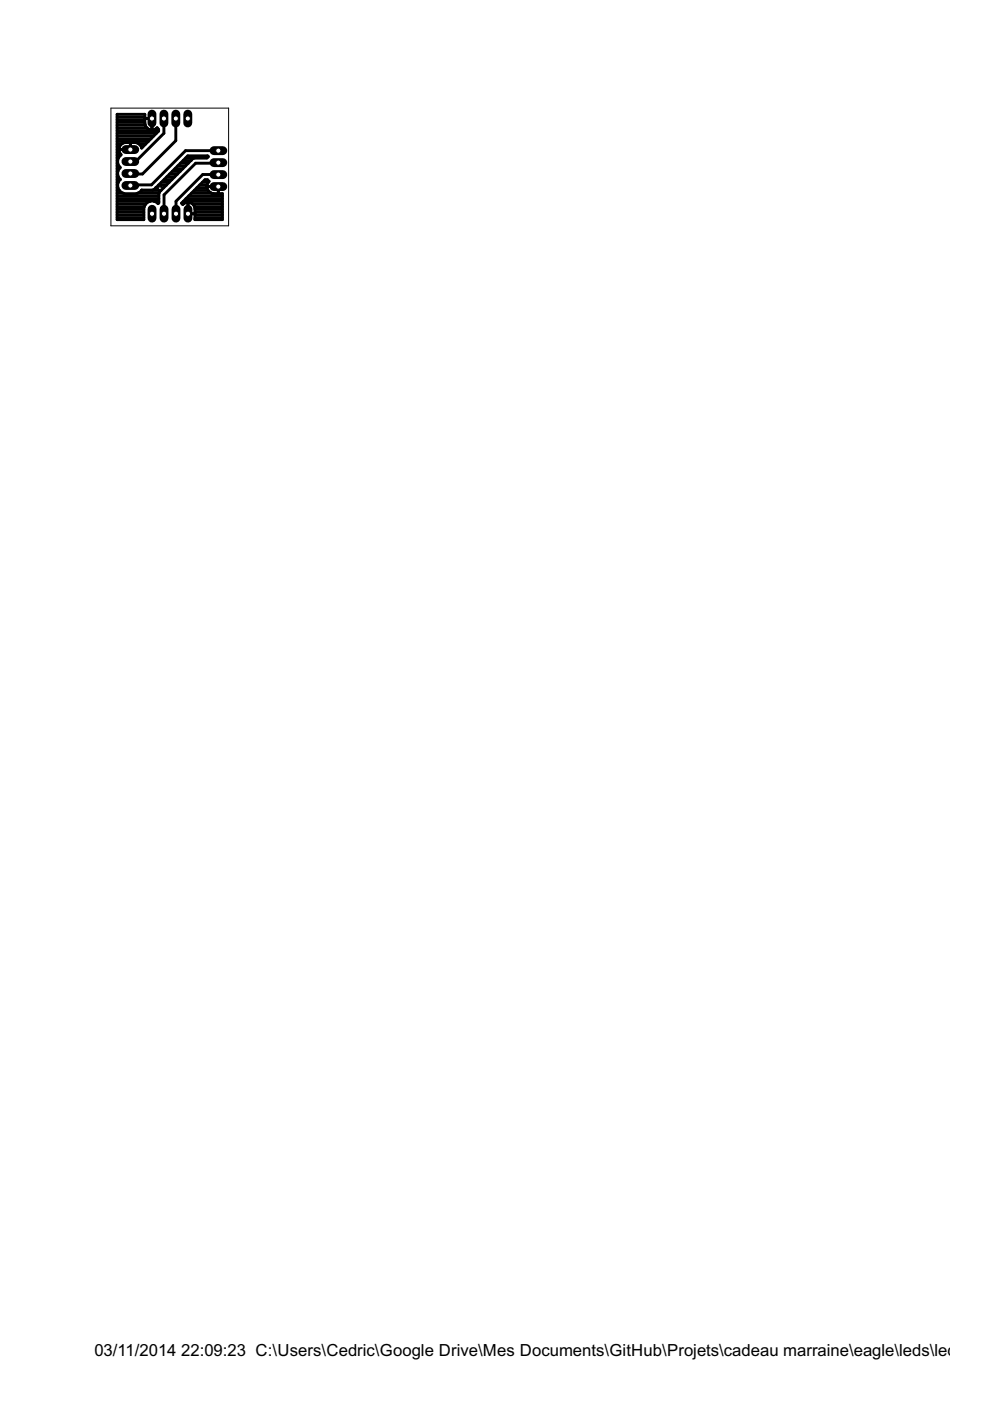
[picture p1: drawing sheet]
<svg xmlns="http://www.w3.org/2000/svg" width="210mm" height="297mm" viewBox="0 0 210 297" stroke-linecap="round" stroke-linejoin="round" font-family="sans-serif">
<g fill="none" stroke="#000" stroke-width=".61">
<path d="M24.8 39.2h.2M24.8 36.9h.2M24.8 34.6h.2M24.8 39.8h.2M24.8 38.7h.3M24.8 38.1h.7M24.8 37.5h.3M24.8 36.3h.2M24.8 35.8h.5M24.8 35.2h.4M24.8 34h.2M24.8 33.5h.3"/>
<path d="M24.8 32.9h.8M24.8 32.3h.5M24.8 31.7h.4M24.8 31.2h.5M24.8 30.6h.9M24.8 30h6.7M24.8 29.4h7.2M24.8 28.8h7.8M24.8 28.3h8.4M24.8 27.7h8.8M24.8 27.1h6.3M24.8 26.5h6"/>
<path d="M24.8 26h5.9M24.8 25.4h5.9M24.8 24.8h5.9M25 34.6l.5 .9-.3 .3M25.2 31.7h2.5M25.2 35.8a1.7 1.7 0 0 0 .3 2.3M25.3 32.3l.4 .5-.5 .5-.2 .6v.7M25.5 38.1a1.74 1.74 0 0 0-.5 1.7 1.74 1.74 0 0 0 1.4 1.3h2.5l.7-.3 .5-.5M25.7 30.6l.9-.4h2.3l.6 .4M25.7 30.6a1.57 1.57 0 0 0-.4 1.7M27.6 30.2v1.5M27.6 31.2h.1"/>
<path d="M27.6 30.6h.1M29.5 30.6l.5 .8M29.5 30.6h1.4M30 31.2h.3M30 31.4l3.6-3.6v-.4l-.3-.3a1.5 1.5 0 0 1-1.6 .4 1.5 1.5 0 0 1-1-1.3v-2h-5.9v22.4h5.7v-2.6a1.74 1.74 0 0 1 1.2-1.3 1.74 1.74 0 0 1 1.8 .5l.2-.2v-1.9l.1-.4 7.1-7 .4-.2h2.6l.3-.3-.2-.2h-4.2l-7.1 7.1-.4 .2h-2.2M30 31.4h.1M30.7 25.1h1.5v2.5M32.2 27.1h.1M32.2 26.5h.1M32.2 26h.1M32.2 25.4h.1M33 39.8h.1"/>
<path d="M33.1 39.8h1.6M33.3 27.1h.1M33.6 39.2h1.7M34.2 38.7h1.7M34.8 25.1v3.2l-5.7 5.6h-2.6l1.1 .3M34.8 38.1h1.6M35.4 37.5h1.6M35.9 36.9h1.7M36.5 36.3h1.7M37.1 35.8h1.7M37.3 25.1v4.7l-7.1 7.1h-4l1.4-.1M37.7 35.2h1.6"/>
<path d="M38.2 34.6h1.7M38.8 34h1.7M39.4 33.5h4.5M41.7 39.8h2.2M42.3 39.2h1.6M42.9 38.7h1.3M43.9 39.6h2.4M46.3 31.9h-7l-7.2 7.3h-4.3l-.2 .1M46.3 34.5l-.1 .1h-4.7l-6.7 6.7v4M46.3 37h-3.3l-5.7 5.7v2.6M46.3 37h.1M46.3 39.6v1.4"/>
<path d="M46.3 39.8h.1M24.8 46.1h5.7M24.8 45.6h5.7M24.8 45h5.7M24.8 44.4h5.7M24.8 43.8h5.8M24.8 43.3h6.1M24.8 42.7h7M24.8 42.1h8.9M24.8 41.5h8.9M24.8 41h1.3M24.8 40.4h.5"/>
<path d="M29.2 41h4.5M30 40.4h4.1M30.1 40.3h.1M32.7 42.7h1M38.5 43.1l5-5h.5l.3 .4a1.49 1.49 0 0 0-.4 1.6 1.49 1.49 0 0 0 1.4 .9h1.9v5.6h-5.9v-2.3a1.49 1.49 0 0 0-1-1.3 1.49 1.49 0 0 0-1.5 .3zM38.7 43.3h.1M38.9 42.7h8.3M39.4 42.1h7.8M39.9 42.9v2.4h1.4M39.9 45h.1M39.9 44.4h.1M39.9 43.8h.1"/>
<path d="M39.9 43.3h.1M40 41.5h7.2M40.6 41h4.3M40.9 43.3h6.3M41.2 40.4h2.9M41.3 43.8h5.9M41.3 46.1h5.9M41.3 45.6h5.9M41.3 45h5.9M41.3 44.4h5.9M46.3 41h.1M46.3 40.4h.1"/>
</g>
<path d="M39.9 44.4v1.8" fill="none" stroke="#000" stroke-width="1.9"/>
<circle cx="39.9" cy="45.3" r=".55" fill="#fff" stroke="#000" stroke-width=".21"/>
<path d="M37.3 44.4v1.8" fill="none" stroke="#000" stroke-width="1.9"/>
<circle cx="37.3" cy="45.3" r=".55" fill="#fff" stroke="#000" stroke-width=".21"/>
<path d="M34.8 44.4v1.8" fill="none" stroke="#000" stroke-width="1.9"/>
<circle cx="34.8" cy="45.3" r=".55" fill="#fff" stroke="#000" stroke-width=".21"/>
<path d="M32.2 44.4v1.8" fill="none" stroke="#000" stroke-width="1.9"/>
<circle cx="32.2" cy="45.3" r=".55" fill="#fff" stroke="#000" stroke-width=".21"/>
<path d="M26.7 31.7h1.9" fill="none" stroke="#000" stroke-width="1.9"/>
<circle cx="27.6" cy="31.7" r=".55" fill="#fff" stroke="#000" stroke-width=".21"/>
<path d="M26.7 34.2h1.9" fill="none" stroke="#000" stroke-width="1.9"/>
<circle cx="27.6" cy="34.2" r=".55" fill="#fff" stroke="#000" stroke-width=".21"/>
<path d="M26.7 36.8h1.9" fill="none" stroke="#000" stroke-width="1.9"/>
<circle cx="27.6" cy="36.8" r=".55" fill="#fff" stroke="#000" stroke-width=".21"/>
<path d="M26.7 39.3h1.9" fill="none" stroke="#000" stroke-width="1.9"/>
<circle cx="27.6" cy="39.3" r=".55" fill="#fff" stroke="#000" stroke-width=".21"/>
<path d="M45.4 39.6h1.8" fill="none" stroke="#000" stroke-width="1.9"/>
<circle cx="46.3" cy="39.6" r=".55" fill="#fff" stroke="#000" stroke-width=".21"/>
<path d="M45.4 37h1.8" fill="none" stroke="#000" stroke-width="1.9"/>
<circle cx="46.3" cy="37" r=".55" fill="#fff" stroke="#000" stroke-width=".21"/>
<path d="M45.4 34.5h1.8" fill="none" stroke="#000" stroke-width="1.9"/>
<circle cx="46.3" cy="34.5" r=".55" fill="#fff" stroke="#000" stroke-width=".21"/>
<path d="M45.4 31.9h1.8" fill="none" stroke="#000" stroke-width="1.9"/>
<circle cx="46.3" cy="31.9" r=".55" fill="#fff" stroke="#000" stroke-width=".21"/>
<path d="M32.2 24.2v1.9" fill="none" stroke="#000" stroke-width="1.9"/>
<circle cx="32.2" cy="25.1" r=".55" fill="#fff" stroke="#000" stroke-width=".21"/>
<path d="M34.8 24.2v1.9" fill="none" stroke="#000" stroke-width="1.9"/>
<circle cx="34.8" cy="25.1" r=".55" fill="#fff" stroke="#000" stroke-width=".21"/>
<path d="M37.3 24.2v1.9" fill="none" stroke="#000" stroke-width="1.9"/>
<circle cx="37.3" cy="25.1" r=".55" fill="#fff" stroke="#000" stroke-width=".21"/>
<path d="M39.8 24.2v1.9" fill="none" stroke="#000" stroke-width="1.9"/>
<circle cx="39.8" cy="25.1" r=".55" fill="#fff" stroke="#000" stroke-width=".21"/>
<circle cx="33.9" cy="39.9" r=".51" fill="#000" stroke="#000" stroke-width=".21"/>
<circle cx="33.9" cy="39.9" r=".3" fill="#fff" stroke="#000" stroke-width=".21"/>
<path d="M23.5 22.9h25v25h-25z" fill="none" stroke="#000" stroke-width=".21"/>
<g font-size="4">
<text x="20" y="287.5">03/11/2014</text>
<text x="38.4" y="287.5">22:09:23 C:\Users\Cedric\Google Drive\Mes Documents\GitHub\Projets\cadeau marraine\eagle\leds\led.brd</text>
</g>
</svg>
